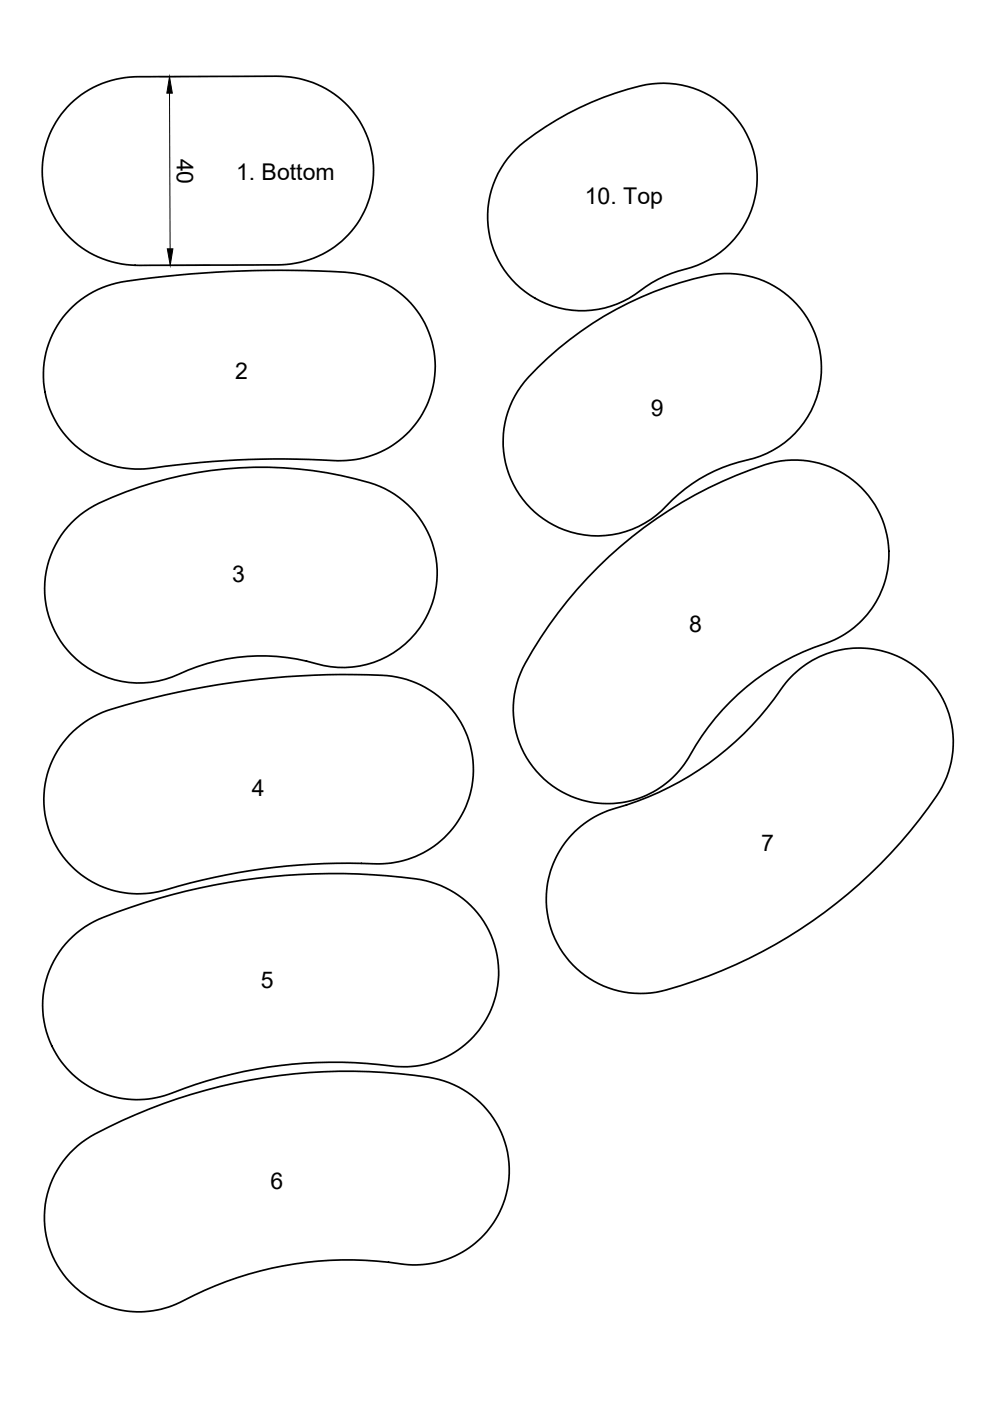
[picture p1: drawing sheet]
<svg xmlns="http://www.w3.org/2000/svg" width="210mm" height="297mm" viewBox="0 0 210 297" stroke-linecap="round" stroke-linejoin="round" font-family="sans-serif">
<!-- layer: Visible -->
<path d="M15 22a20.6 20.6 0 0 1 14.4-5.7l29.2-.1a20 20 0 0 1 20.6 19.9 20 20 0 0 1-20.5 20.1h-26.7a21.6 21.6 0 0 1-16.9-5.6 20 20 0 0 1-.1-28.6zM109.3 31.7a62.1 62.1 0 0 1 28.9-13.9 20 20 0 0 1 22 16.3 20 20 0 0 1-15 23 26.6 26.6 0 0 0-10.6 5.4 20 20 0 0 1-26.7-3.9 20 20 0 0 1 1.4-26.9zM15.5 64.9a20.6 20.6 0 0 1 11.2-5.3 222.6 222.6 0 0 1 48.5-1.7 20 20 0 0 1 16.9 22.1 20 20 0 0 1-21.4 17.6 196.5 196.5 0 0 0-40.2 1.8 20 20 0 0 1-19.6-11.9 20 20 0 0 1 4.6-22.6zM114.1 77.9a71.7 71.7 0 0 1 38.3-19.8 20 20 0 0 1 21.5 16.9 20 20 0 0 1-15.5 22.5 33.5 33.5 0 0 0-18.1 10.8 20 20 0 0 1-27.8-.6 20 20 0 0 1-.5-27.7zM15.2 110.8l2.7-2.3a33.7 33.7 0 0 1 8.8-4.2 80.6 80.6 0 0 1 53.8-1.2 20 20 0 0 1 11 25.2 20 20 0 0 1-24.4 12.4 42.1 42.1 0 0 0-30.6 2.8 20 20 0 0 1-23.8-7.8 20 20 0 0 1 2.5-24.9zM126.8 120.2a88.5 88.5 0 0 1 37.6-22.3 20 20 0 0 1 23.4 14.5 20 20 0 0 1-13.1 24.1 51.2 51.2 0 0 0-29.2 24.9 20 20 0 0 1-27.1 6.1 20 20 0 0 1-7.1-26.8 90.7 90.7 0 0 1 15.5-20.5zM14.8 155.8a20.6 20.6 0 0 1 9-5.5 169.3 169.3 0 0 1 59.3-6.9 20 20 0 0 1 17.2 21.7 20 20 0 0 1-21.1 18 135.5 135.5 0 0 0-45.7 6 20 20 0 0 1-21.6-9.7 20 20 0 0 1 2.9-23.6zM121.9 176.3a20.3 20.3 0 0 1 8.6-4.9 64.2 64.2 0 0 0 36.1-26.6 20 20 0 0 1 27.5-3.4 20 20 0 0 1 4.5 27.3 102.6 102.6 0 0 1-59.5 41.7 20 20 0 0 1-21.1-10.7 20 20 0 0 1 3.9-23.4zM14.6 199.3a22.4 22.4 0 0 1 10.1-5.9 132 132 0 0 1 65.6-6.7 20 20 0 0 1 15.1 23.2 20 20 0 0 1-22.4 16.1 94.5 94.5 0 0 0-48.1 6.3 20 20 0 0 1-22.9-8.7 20 20 0 0 1 2.6-24.3zM14.8 244.5l2.5-2.3a28.5 28.5 0 0 1 5.7-3.2 113.4 113.4 0 0 1 70-10.1 20 20 0 0 1 14.5 23.4 20 20 0 0 1-22.6 15.7 75.5 75.5 0 0 0-47.6 8.5 20 20 0 0 1-24.3-6.9 20 20 0 0 1 1.8-25.1z" fill="none" stroke="#000" stroke-width=".36"/>
<!-- layer: FD_Dimensions -->
<path d="M35.9 19.8l.2 33M44.3 16.2l-10.5 .1M44.5 56.2l-10.5 .1" fill="none" stroke="#000" stroke-width=".21"/>
<path d="M35.9 16.3l.6 3.5h-1.1zM35.5 52.8h1.2l-.6 3.4z" fill="#000" stroke="#000" stroke-width=".21"/>
<g font-size="4.9">
<text x="37.5" y="33.6" transform="rotate(90 37.5 33.6)">40</text>
<text x="50" y="38.1">1. Bottom</text>
<text x="124" y="43.3">10. Top</text>
<text x="49.8" y="80.4">2</text>
<text x="138" y="88.2">9</text>
<text x="49.2" y="123.3">3</text>
<text x="146.1" y="134">8</text>
<text x="53.4" y="168.8">4</text>
<text x="161.4" y="180.4">7</text>
<text x="55.3" y="209.4">5</text>
<text x="57.3" y="252">6</text>
</g>
</svg>
